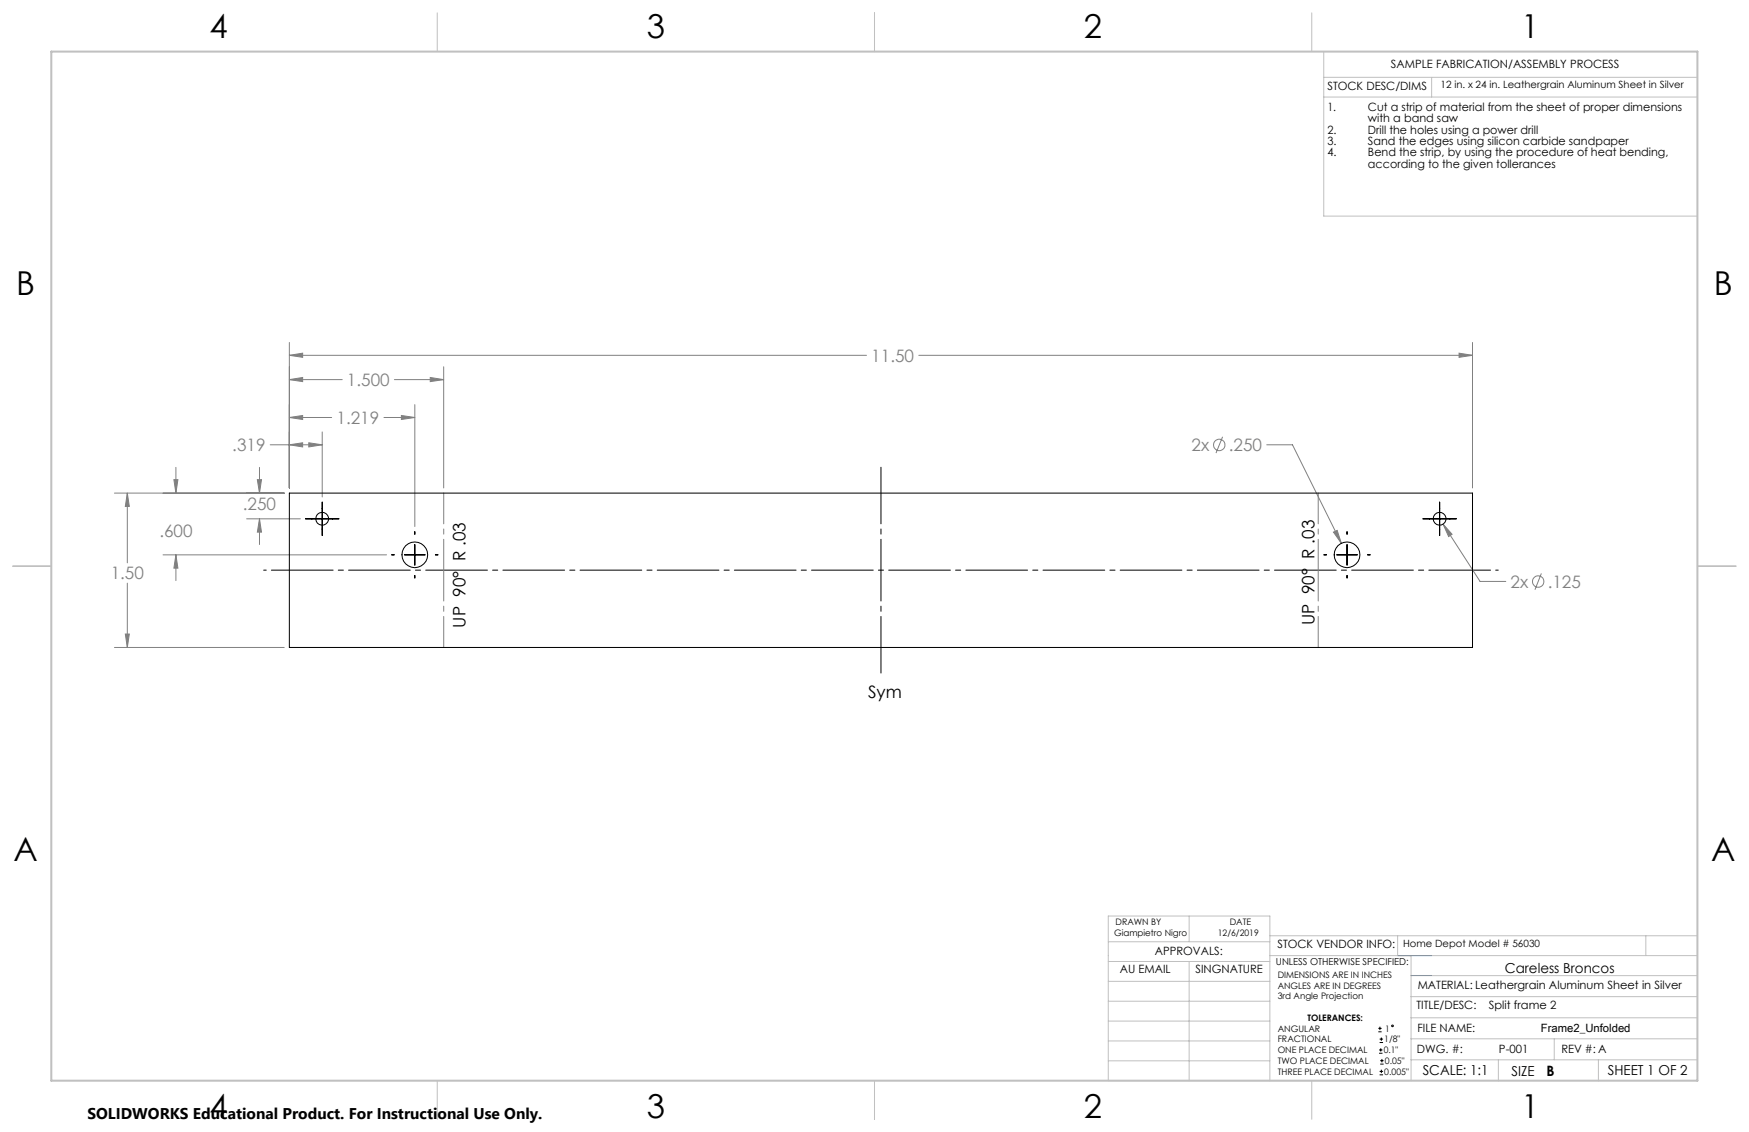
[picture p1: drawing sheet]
<svg xmlns="http://www.w3.org/2000/svg" width="432mm" height="279mm" viewBox="0 0 432 279" stroke-linecap="round" stroke-linejoin="round" font-family="sans-serif">
<g fill="none" stroke="#808080" stroke-width=".25">
<path d="M71.4 87.7l3.3-.5v1zM71.4 93.7l3.3-.5v1zM71.4 84.5v35.9M71.4 87.7h142.5M71.4 93.7h13.1M97.4 93.7h12.1M102.4 99.9v30.1M106.2 93.2l3.3 .5-3.3 .5zM109.5 90.5v29.9M226.8 87.7h136.7M360.2 87.2l3.3 .5-3.3 .5zM363.5 84.5v35.9"/>
<path d="M42.9 118.4h1l-.5 3.3zM43.4 115.4v6.3M63.5 118.4h1.1l-.5 3.3zM64.1 115.4v6.3M66.7 109.8h12.9M71.4 109.8l3.3-.5v1zM71.4 103l3.3-.4v.9zM71.4 103h10.5M76.2 109.3l3.4 .5-3.4 .5zM79.6 106.6v16.1M94.8 103h7.6M99.1 102.6l3.3 .4-3.3 .5z"/>
<path d="M301.8 107.8l-1.6 4M312.7 109.8h6.4l12.1 24.3M28.3 121.7h41.9M31.4 121.7l.5 3.3h-1zM31.4 121.7v17.2M40.3 136.9h55.1M43.4 136.9l.5 3.3h-1zM43.4 136.9v6.4M60.9 128.1h13.3M64.1 128.1l.5 3.2h-1.1zM64.1 128.1v6.3M329.2 131.3l.9-.4 1.1 3.2z"/>
<path d="M356.3 129.4l2.2 2.5-.9 .5zM356.3 129.4l9.1 14.1h6.4M28.3 159.8h41.9M30.9 156.5h1l-.5 3.3zM31.4 143.9v15.9M380.5 141.5l-1.5 4.1"/>
<circle cx="301" cy="109.8" r="1.41"/>
<circle cx="379.8" cy="143.5" r="1.42"/>
</g>
<g fill="none" stroke="#000" stroke-width=".25">
<path d="M75.4 128.1h8.3M79.6 123.9v8.3M96.7 136.9h.6M99.9 136.9h5.1M102.4 131.2v.7M102.4 134.4v5.1M107.5 136.9h.6M326.8 136.9h.7M330 136.9h5.1M332.6 131.2v.7M332.6 134.4v5.1M337.6 136.9h.7"/>
<path d="M351.3 128.1h8.3M355.4 123.9v8.3M102.4 142v.7M332.6 142v.7M340.3 254.7h.8M340.3 253.8h.8M340.5 260h.8M340.5 259.2h.8M340.6 257.3h.9M340.6 256.5h.9M340.7 253.4v.8M340.9 258.7v.8"/>
<path d="M341 256.1v.8M340.6 265.3h.9M340.6 264.4h.9M340.7 262.6h.9M340.7 261.8h.9M341 264v.9M341.2 261.4v.8"/>
<circle cx="343.8" cy="253.2" r=".2"/>
</g>
<path d="M65.1 140.7h304.8" fill="none" stroke="#000" stroke-width=".25" stroke-dasharray="15.2 1.3 1.3 1.3" stroke-dashoffset="-1.9"/>
<path d="M217.5 166.1v-50.8" fill="none" stroke="#000" stroke-width=".25" stroke-dasharray="15.2 1.3 1.3 1.3" stroke-dashoffset="1.3"/>
<path d="M109.5 121.7v38.1M325.4 159.8v-38.1" fill="none" stroke="#808080" stroke-width=".25" stroke-dasharray="15.2 1.3 1.3 1.3" stroke-dashoffset="7.6"/>
<g fill="none" stroke="#c0c0c0" stroke-width=".25">
<path d="M108 3.2v9.5M215.9 3.2v9.5M323.8 3.2v9.5M326.8 19.1h92.3M326.8 12.7v40.6h92.3M353.4 19.1v4.9M326.8 24h92.3M3.1 139.7h9.6M419.1 139.7h9.5M273.6 232.4h39.9M273.6 237.3h39.9M293.6 226.1v6.3"/>
<path d="M293.6 237.3v29.4M313.5 235.9h105.6M313.5 231h105.6M345.1 231v4.9M348.4 235.9v30.9M406.3 231v4.9M273.6 242.2h39.9M273.6 247.1h39.9M273.6 252h39.9M273.6 256.9h39.9M348.4 246h70.7M348.4 256.4h70.7"/>
<path d="M348.4 251.2h70.7M348.4 240.8h70.7M383.7 256.4v5.2M108 266.7v9.6M215.9 266.7v9.6M273.6 261.8h39.9M313.5 266.7v-40.6h-39.9v40.6h74.4M323.8 266.7v9.6M348.4 261.6h70.7M369.9 261.6v5.2M394.6 261.6v5.2"/>
</g>
<path d="M12.7 12.7h406.4v254h-406.4z" fill="none" stroke="#c0c0c0" stroke-width=".5"/>
<path d="M345.1 235.9h8.3M348.4 240.8h5" fill="none" stroke="#53a9ff" stroke-width=".25"/>
<path d="M71.4 109.8l3.3-.5v1zM76.2 109.3l3.4 .5-3.4 .5zM99.1 102.6l3.3 .4-3.3 .5zM71.4 103l3.3-.4v.9zM71.4 87.7l3.3-.5v1zM360.2 87.2l3.3 .5-3.3 .5zM63.5 118.4h1.1l-.5 3.3zM64.1 128.1l.5 3.2h-1.1zM43.4 136.9l.5 3.3h-1zM42.9 118.4h1l-.5 3.3zM31.4 121.7l.5 3.3h-1zM30.9 156.5h1l-.5 3.3zM329.2 131.3l2 2.8-1.1-3.2zM356.3 129.4l1.3 3 .9-.5zM71.4 93.7l3.3-.5v1zM106.2 93.2l3.3 .5-3.3 .5z" fill="#808080"/>
<g fill="none" stroke="#000" stroke-width=".25">
<path d="M71.4 121.7h292.1v38.1h-292.1z"/>
<circle cx="79.5" cy="128.1" r="1.58"/>
<circle cx="102.4" cy="136.9" r="3.2"/>
<circle cx="332.6" cy="136.9" r="3.2"/>
<circle cx="355.4" cy="128.1" r="1.58"/>
</g>
<g font-size="8.1">
<text x="51.7" y="9.3">4</text>
<text x="159.7" y="9.3">3</text>
<text x="267.6" y="9.3">2</text>
<text x="375.6" y="9.3">1</text>
<text x="4" y="72.8">B</text>
<text x="423.1" y="72.8">B</text>
<text x="3.3" y="212.5">A</text>
<text x="422.4" y="212.5">A</text>
<text x="51.7" y="276">4</text>
<text x="159.7" y="276">3</text>
<text x="267.6" y="276">2</text>
<text x="375.6" y="276">1</text>
</g>
<g font-size="4.2" fill="#808080">
<text x="215.1" y="89.3">11.50</text>
<text x="85.7" y="95.3">1.500</text>
<text x="83.1" y="104.6">1.219</text>
<text x="57.3" y="111.4">.319</text>
<text x="294.2" y="111.4">2x</text>
<text x="303.4" y="111.4">.250</text>
<text x="60" y="125.9">.250</text>
<text x="39.3" y="132.5">.600</text>
<text x="27.3" y="143">1.50</text>
<text x="372.9" y="145.1">2x</text>
<text x="382.1" y="145.1">.125</text>
</g>
<g font-size="4.2">
<text x="114.9" y="154.9" transform="rotate(-90 114.9 154.9)">UP 90° R .03</text>
<text x="324.5" y="154.3" transform="rotate(-90 324.5 154.3)">UP 90° R .03</text>
<text x="214.3" y="172.3">Sym</text>
</g>
<text font-size="3.8" x="21.6" y="276.3">SOLIDWORKS Educational Product. For Instructional Use Only.</text>
<text font-size="3.5" x="381.8" y="265.6">B</text>
<g font-size="3.4">
<text x="371.5" y="240.1">Careless Broncos</text>
<text x="351.2" y="265.2">SCALE: 1:1</text>
<text x="373.2" y="265.6">SIZE</text>
<text x="396.9" y="265.2">SHEET 1 OF 2</text>
</g>
<g font-size="2.8">
<text x="343.4" y="16.9">SAMPLE FABRICATION/ASSEMBLY PROCESS</text>
<text x="327.7" y="22.3">STOCK DESC/DIMS</text>
<text x="327.7" y="27.3">1.</text>
<text x="337.7" y="27.3">Cut a strip of material from the sheet of proper dimensions</text>
<text x="327.7" y="33">2.</text>
<text x="327.7" y="35.8">3.</text>
<text x="337.7" y="30.1">with a band saw</text>
<text x="337.7" y="33">Drill the holes using a power drill</text>
<text x="337.7" y="35.8">Sand the edges using silicon carbide sandpaper</text>
<text x="327.7" y="38.6">4.</text>
<text x="337.7" y="38.6">Bend the strip, by using the procedure of heat bending,</text>
<text x="337.7" y="41.4">according to the given tollerances</text>
<text x="285.1" y="235.7">APPROVALS:</text>
<text x="315.4" y="234.1">STOCK VENDOR INFO:</text>
<text x="276.4" y="240.1">AU EMAIL</text>
<text x="295.1" y="240.1">SINGNATURE</text>
<text x="350" y="244.1">MATERIAL: Leathergrain Aluminum Sheet in Silver</text>
<text x="349.7" y="249.2">TITLE/DESC:</text>
<text x="367.6" y="249.2">Split frame 2</text>
<text x="350" y="254.7">FILE NAME:</text>
<text x="380.4" y="254.8">Frame2_Unfolded</text>
<text x="349.8" y="260">DWG. #:</text>
<text x="370.1" y="260">P-001</text>
<text x="385.5" y="260">REV #: A</text>
</g>
<g font-size="2.5">
<text x="355.6" y="21.7">12 in. x 24 in. Leathergrain Aluminum Sheet in Silver</text>
<text x="346.4" y="233.8">Home Depot Model # 56030</text>
</g>
<text font-size="2.4" x="315" y="238.1">UNLESS OTHERWISE SPECIFIED:</text>
<g font-size="2.2">
<text x="275.1" y="231.1">Giampietro Nigro</text>
<text x="275.4" y="228.2">DRAWN BY</text>
<text x="300.7" y="231.1">12/6/2019</text>
<text x="303.6" y="228.2">DATE</text>
<text x="315.4" y="241.4">DIMENSIONS ARE IN INCHES</text>
<text x="315.4" y="244">ANGLES ARE IN DEGREES</text>
<text x="315.4" y="246.7">3rd Angle Projection</text>
<text x="322.8" y="252">TOLERANCES:</text>
<text x="315.4" y="254.6">ANGULAR</text>
<text x="315.4" y="257.3">FRACTIONAL</text>
<text x="341.8" y="257.3">1/8&quot;</text>
<text x="342" y="254.6">1</text>
<text x="315.4" y="262.6">TWO PLACE DECIMAL</text>
<text x="315.4" y="260">ONE PLACE DECIMAL</text>
<text x="341.6" y="260">0.1&quot;</text>
<text x="341.9" y="262.6">0.05&quot;</text>
<text x="315.4" y="265.3">THREE PLACE DECIMAL</text>
<text x="341.8" y="265.3">0.005&quot;</text>
</g>
</svg>
